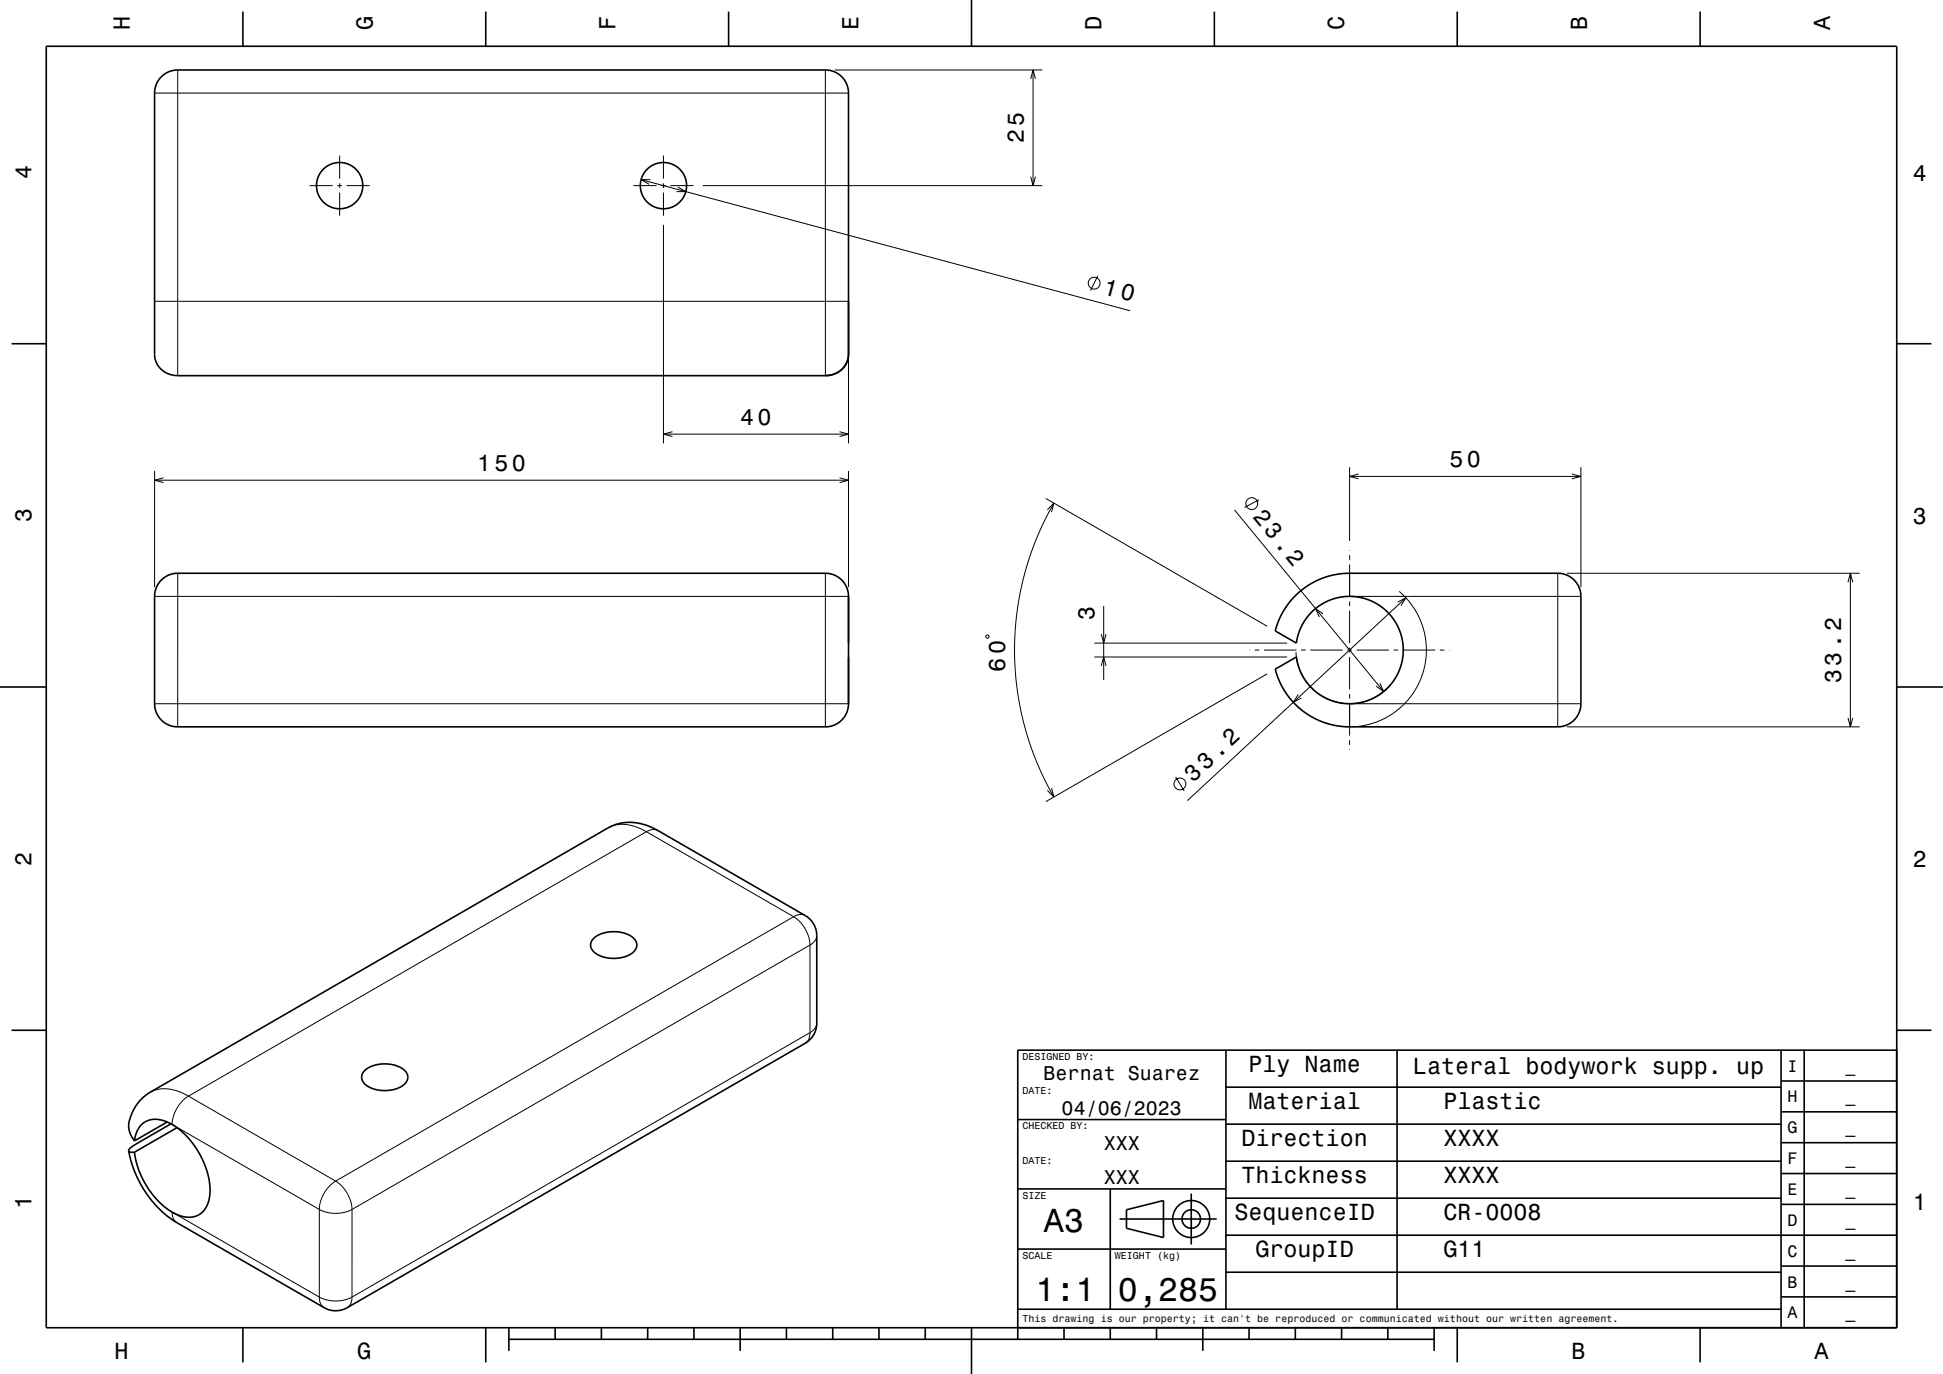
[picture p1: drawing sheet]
<svg xmlns="http://www.w3.org/2000/svg" width="420mm" height="297mm" viewBox="0 0 420 297" stroke-linecap="round" stroke-linejoin="round" font-family="sans-serif">
<g fill="none" stroke="#000" stroke-width=".22">
<path d="M38.4 15.1v66.1M178.4 15.1v50M180.4 15.1h44.9M222.8 17.1l.5-2 .5 2M223.3 15.1v25M33.4 20.1h150M73.4 33.6v5M73.4 39.6v1M138.6 38.8l105.7 28.4M140.6 38.8h-2l1.7 1M143.4 33.6v5M143.4 39.6v1"/>
<path d="M222.8 38.2l.5 1.9 .5-1.9M66.9 40.1h5M72.9 40.1h1M73.4 41.6v5M74.9 40.1h5M136.9 40.1h5M142.9 40.1h1M143.4 41.6v5M143.4 48.6v47.2M144.9 40.1h5M146.5 40.4l1.7 1h-2M151.9 40.1h73.4"/>
<path d="M237.3 59.6l-1.6 3.2M33.4 65.1h150M178.4 65.1v16.1M183.4 67.1v28.7M143.4 93.8h40M145.3 93.3l-1.9 .5 1.9 .6M181.5 93.3l1.9 .5-1.9 .6M33.4 101.8v25.1M33.4 103.8h150M35.3 103.3l-1.9 .5 1.9 .5M181.5 103.3l1.9 .5-1.9 .5M183.4 101.8v25.1"/>
<path d="M226.1 107.8l47.8 27.6M226.4 110.2l1.4-1.4-.5 1.9M227.8 108.8l-2 3.7-1.6 3.6-1.5 4-1.2 3.8-.9 3.9-.7 4.2-.4 4-.2 4.3 .1 4 .4 4.2 .7 4.2 .9 4.1 1.3 4.1 1.6 4.2 1.6 3.6 1.9 3.6M266.9 110.2l32.2 39.3M272.2 108l-3.2 1.7M291.7 101v15.9M291.7 118.9v.1M291.7 103h50M293.7 102.5l-2 .5 2 .5M339.8 102.5l1.9 .5-1.9 .5M341.7 101v25.9M33.4 128.9h150"/>
<path d="M38.4 123.9v33.2M178.4 123.9v33.2M213.3 137.2l.5 .3-.2 .4-.5-.2zM236.6 139h41.6M238.1 137.1l.5 1.9 .5-1.9M238.6 131v16M286 132.7l-1.6-1.2 .8 1.9M291.7 120v1M291.7 122v7M291.7 130v1M291.7 132v7M291.7 128.9h50"/>
<path d="M302.1 130.2l1.8-1-1.1 1.7M302.5 127.8l1.9 2 1.3 1.8 1.2 2.2 .7 1.9 .6 2.4 .1 2.2-.1 2.5-.6 2.5-.8 2.1-1.2 2.2-1.5 2-1.6 1.5-2 1.5-2 1.1-2.3 .8-2.5 .5M303.9 129.2l-47.2 43.9M336.7 123.9v33.2M338.7 123.9h63.3M399.5 125.8l.5-1.9 .5 1.9M400 123.9v33.2M33.4 152.1h150M236.6 142h41.6M238.1 143.9l.5-1.9 .5 1.9M270.2 140.5h.1M271.2 140.5h1"/>
<path d="M273.2 140.5h7M273.9 145.7l-47.8 27.6M280.1 141a11.6 11.6 0 0 0 7.8 10.5 11.6 11.6 0 0 0 12.6-3.4M280.6 150.1l-1 1.7 1.7-.9M281.2 140.5h1M283.2 140.5h7M291.2 140.5h1M291.7 140v1M291.7 142v7M291.7 150v1M291.7 152v7M291.7 152.1h50"/>
<path d="M293.2 140.5h7M298.3 147.7l.8 1.8-1.6-1.2M301.2 140.5h1M303.2 140.5h7M311.2 140.5h1M313.2 140.5h.1M338.7 157.1h63.3M399.5 155.2l.5 1.9 .5-1.9M131.4 179l1.8-.7 2.1-.1 2.3 .6 2.1 1M139.7 179.8l-99 57.1M139.7 179.8l31.9 18.4M142.2 179.5a2.5 2.5 0 0 0-2.5 .3"/>
<path d="M227.3 170.3l.5 2-1.4-1.4M254.1 167.9l1.9 3.1M291.7 160v1M291.7 162v.1M171.6 198.2a7.8 7.8 0 0 1 3.5 6.1M171.6 198.2l-99 57.1M174.1 197.9a2.52 2.52 0 0 0-2.5 .3M175.1 204.3l-99 57.1M175.1 204.3v18.9M176.6 202.2a2.49 2.49 0 0 1-1.5 2.1M32.4 236.1l1.7-.6 2.2-.1 2.2 .5 2.2 1M40.7 236.9a7.8 7.8 0 0 0-3.5 6.2l31.8 18.3"/>
<path d="M40.7 236.9l31.9 18.4M175.1 223.2a2.51 2.51 0 0 1-1.1 2.3M175.1 223.2l-99 57.2M176.6 221.2a2.49 2.49 0 0 1-1.5 2M72.6 255.3a7.8 7.8 0 0 1 3.5 6.1M72.6 255.3a7.8 7.8 0 0 0-3.6 6.1M38.2 264.3a2.49 2.49 0 0 1-1-2.3l31.8 18.4M69 261.4a7.8 7.8 0 0 0 7.1 0M69 261.4v19M76.1 261.4v19M69 280.4a7.8 7.8 0 0 0 7.1 0M69 280.4a2.48 2.48 0 0 0 1.1 2.3"/>
<path d="M76.1 280.4a2.51 2.51 0 0 1-1 2.3"/>
<circle cx="236.5" cy="61.2" r="1.28"/>
<circle cx="270.6" cy="108.9" r="1.28"/>
<circle cx="255.1" cy="169.5" r="1.28"/>
</g>
<g fill="none" stroke="#000" stroke-width=".35">
<path d="M10 10h400v277h-400zM34.8 16.6a5 5 0 0 1 3.6-1.5h140a5 5 0 0 1 5 5v56.5a4.7 4.7 0 0 1-5 4.6h-140a4.8 4.8 0 0 1-5-4.6v-56.5a5 5 0 0 1 1.4-3.5zM52.5 2.5v7.5M105 2.5v7.5M157.5 2.5v7.5M210 0v10M262.5 2.5v7.5M315 2.5v7.5M367.5 2.5v7.5M2.5 74.3h7.5M183.4 76.6a4.7 4.7 0 0 1-5 4.6M410 74.3h7.5"/>
<path d="M34.8 125.4a5 5 0 0 1 3.6-1.5h140a5 5 0 0 1 5 5v23.2a5 5 0 0 1-5 5h-140a5 5 0 0 1-5-5v-23.2a5 5 0 0 1 1.4-3.5zM279.8 128.9l2.1-1.8 2.6-1.5 2.5-1 3.2-.6 46.5-.1a5 5 0 0 1 5 5v23.3a5 5 0 0 1-5 4.9h-45.1l-2-.1-2.2-.5-3.3-1.2-2.9-1.9-2.6-2.7-1.7-2.8-1.2-3.2 4.5-2.7a11.6 11.6 0 0 0 17.8 8.3 11.6 11.6 0 0 0 0-19.6 11.6 11.6 0 0 0-17.8 8.3l-4.5-2.6 .7-2.3 .9-1.8 1.1-1.7zM0 148.5h10M410 148.5h10M128.4 202.8a7.1 7.1 0 0 1 8.8 .2 2.1 2.1 0 0 1-1.1 3.4 7.2 7.2 0 0 1-8-.9 1.87 1.87 0 0 1 .3-2.7zM2.5 222.7h7.5M78.8 231.5a7.1 7.1 0 0 1 8.9 .1 2.08 2.08 0 0 1-1 3.3 7.2 7.2 0 0 1-8-.8 1.86 1.86 0 0 1 .1-2.6zM265 235h120M265 227v56M302 227v56M385 233.7h25M385 227v60"/>
<path d="M390 227v60M410 222.7h7.5M410 227h-190v62.5M27.8 248.8l.4 .2 .9 .1M29.1 246.6l.4-1.8a4.5 4.5 0 0 1 6.5-2.3l2.1 1.2 2.1 1.7 1.8 2.3 1.7 2.8 1.1 2.7 .5 2.9v2.4l-.5 2.1a4.5 4.5 0 0 1-6.3 2l-1.6-.8-1.4-1-1.7-1.6-1.4-1.7-1.3-2.2-.9-2-.7-2-.4-2.2M29.1 246.6a5 5 0 0 1-.7-5.8 9.4 9.4 0 0 1 4-4.7l99-57.1a10.6 10.6 0 0 1 10.8 .5l31.9 18.4a5 5 0 0 1 2.5 4.3v19a5 5 0 0 1-2.6 4.3l-98.9 57.2a5 5 0 0 1-5 0l-31.9-18.4a23.3 23.3 0 0 1-10.4-15.5M36.1 242.5l-7 4.1M37 242.9l-7.6 4.4a2.44 2.44 0 0 0-1.6 1.5M38.3 243.8l-9.2 5.3M220 257h45M220 242h45M240 257v26"/>
<path d="M257.5 258v11M265 259h120M265 251h120M265 243h120M385 253.7h25M385 247h25M385 240.3h25M220 270h45M242 263.5h21M243.5 261.5l8-2v8l-8-2zM265 275h120M265 267h145"/>
<path d="M385 273.7h25M385 260.3h25M52.5 287v7.5M105 287v7.5M110 289.5h200M110 287v5M120 287v2.5M130 287v2.5M140 287v2.5M150 287v2.5M160 287v5M170 287v2.5"/>
<path d="M180 287v2.5M190 287v2.5M200 287v2.5M210 287v10M220 283h165M230 287v2.5M240 287v2.5M250 287v2.5M260 287v5M270 287v2.5M280 287v2.5M290 287v2.5"/>
<path d="M300 287v2.5M310 287v5M315 287v7.5M367.5 287v7.5M385 280.3h25"/>
<circle cx="73.4" cy="40.1" r="5"/>
<circle cx="143.4" cy="40.1" r="5"/>
<circle cx="257.5" cy="263.5" r="2"/>
<circle cx="257.5" cy="263.5" r="4"/>
</g>
<g font-size="7.2">
<text x="225.7" y="266.3">A3</text>
<text x="223.8" y="281.3">1:1</text>
<text x="241.7" y="281.3">0,285</text>
</g>
<text font-size="5.1" x="238.3" y="63.5" transform="rotate(15 238.3 63.5)">10</text>
<g font-size="5">
<text x="28.1" y="6.5" transform="rotate(-90 28.1 6.5)">H</text>
<text x="80.6" y="6.5" transform="rotate(-90 80.6 6.5)">G</text>
<text x="133.1" y="6.5" transform="rotate(-90 133.1 6.5)">F</text>
<text x="185.6" y="6.5" transform="rotate(-90 185.6 6.5)">E</text>
<text x="238.1" y="6.5" transform="rotate(-90 238.1 6.5)">D</text>
<text x="290.6" y="6.5" transform="rotate(-90 290.6 6.5)">C</text>
<text x="343.1" y="6.5" transform="rotate(-90 343.1 6.5)">B</text>
<text x="395.6" y="6.5" transform="rotate(-90 395.6 6.5)">A</text>
<text x="221.3" y="31" transform="rotate(-90 221.3 31)">25</text>
<text x="6.8" y="38.7" transform="rotate(-90 6.8 38.7)">4</text>
<text x="413.5" y="39">4</text>
<text x="160" y="91.8">40</text>
<text x="103.2" y="101.8">150</text>
<text x="313.3" y="101">50</text>
<text x="6.8" y="112.9" transform="rotate(-90 6.8 112.9)">3</text>
<text x="270.7" y="111.7" transform="rotate(51 270.7 111.7)">23.2</text>
<text x="413.5" y="113.2">3</text>
<text x="236.6" y="134" transform="rotate(-90 236.6 134)">3</text>
<text x="217.3" y="145.2" transform="rotate(-90 217.3 145.2)">60</text>
<text x="398" y="147.6" transform="rotate(-90 398 147.6)">33.2</text>
<text x="257.9" y="169.2" transform="rotate(-43 257.9 169.2)">33.2</text>
<text x="6.8" y="187.1" transform="rotate(-90 6.8 187.1)">2</text>
<text x="413.5" y="187.4">2</text>
<text x="269.9" y="231.8">Ply Name</text>
<text x="305.4" y="232.2">Lateral bodywork supp. up</text>
<text x="269.9" y="239.8">Material</text>
<text x="312" y="239.8">Plastic</text>
<text x="268.3" y="247.8">Direction</text>
<text x="312" y="247.8">XXXX</text>
<text x="268.3" y="255.8">Thickness</text>
<text x="312" y="255.8">XXXX</text>
<text x="6.8" y="261.3" transform="rotate(-90 6.8 261.3)">1</text>
<text x="266.8" y="263.8">SequenceID</text>
<text x="312" y="263.8">CR-0008</text>
<text x="413.5" y="261.6">1</text>
<text x="271.4" y="271.8">GroupID</text>
<text x="312" y="271.8">G11</text>
<text x="24.7" y="293.8">H</text>
<text x="77.2" y="293.8">G</text>
<text x="339.7" y="293.8">B</text>
<text x="392.2" y="293.8">A</text>
</g>
<g font-size="4.3">
<text x="225.6" y="233.5">Bernat Suarez</text>
<text x="229.5" y="241">04/06/2023</text>
<text x="238.6" y="248.5">XXX</text>
<text x="238.6" y="256">XXX</text>
</g>
<g font-size="3.6">
<text x="386.4" y="231.6">I</text>
<text x="398.9" y="231.6">_</text>
<text x="386.4" y="238.3">H</text>
<text x="398.9" y="238.3">_</text>
<text x="386.4" y="245">G</text>
<text x="398.9" y="245">_</text>
<text x="386.4" y="251.6">F</text>
<text x="398.9" y="251.6">_</text>
<text x="386.4" y="258.3">E</text>
<text x="398.9" y="258.3">_</text>
<text x="386.4" y="265">D</text>
<text x="398.9" y="265">_</text>
<text x="386.4" y="271.6">C</text>
<text x="398.9" y="271.6">_</text>
<text x="386.4" y="278.3">B</text>
<text x="398.9" y="278.3">_</text>
<text x="386.4" y="285">A</text>
<text x="398.9" y="285">_</text>
</g>
<g font-size="2.2">
<text x="221" y="229.1">DESIGNED BY:</text>
<text x="221" y="236.6">DATE:</text>
<text x="221" y="244.1">CHECKED BY:</text>
<text x="221" y="251.6">DATE:</text>
<text x="221" y="259.1">SIZE</text>
<text x="221" y="272.1">SCALE</text>
<text x="241" y="272.1">WEIGHT (kg)</text>
<text x="221" y="285.8">This drawing is our property; it can't be reproduced or communicated without our written agreement.</text>
</g>
</svg>
